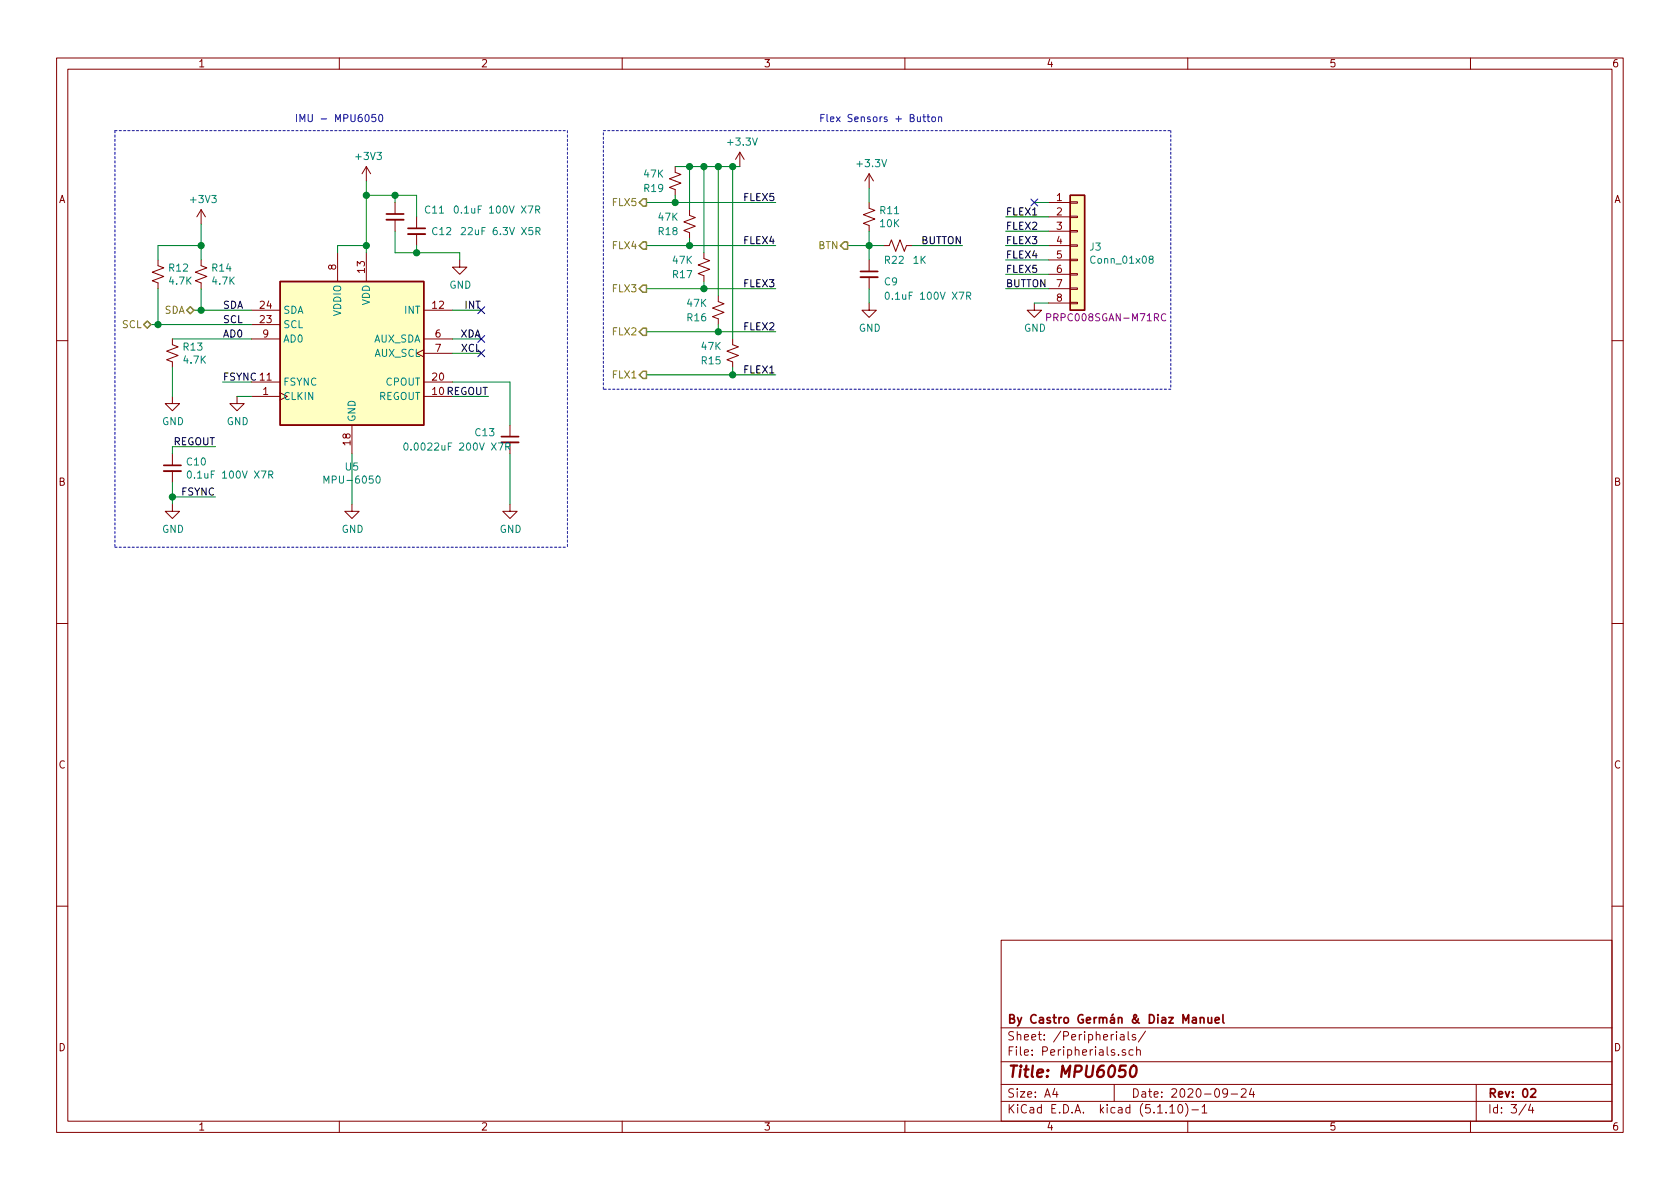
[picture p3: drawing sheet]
EESchema Schematic File Version 4
EELAYER 30 0
EELAYER END
$Descr A4 11693 8268
encoding utf-8
Sheet 3 4
Title "MPU6050"
Date "2020-09-24"
Rev "02"
Comp "By Castro Germán & Diaz Manuel"
Comment1 ""
Comment2 ""
Comment3 ""
Comment4 ""
$EndDescr
NoConn ~ 3350 2450
NoConn ~ 3350 2350
NoConn ~ 3350 2150
Wire Wire Line
	1200 3450 1500 3450
Wire Wire Line
	1200 3100 1500 3100
Text Label 1500 3450 2    50   ~ 0
FSYNC
Text Label 1500 3100 2    50   ~ 0
REGOUT
Wire Wire Line
	1200 3450 1200 3500
Connection ~ 1200 3450
Wire Wire Line
	1200 3350 1200 3450
Wire Wire Line
	1200 3100 1200 3150
$Comp
L power:GND #PWR09
U 1 1
P 1200 3500
F 0 "#PWR09" H 1200 3250 50  0001 C CNN
F 1 "GND" H 1205 3327 50  0000 C CNN
F 2 "" H 1200 3500 50  0001 C CNN
F 3 "" H 1200 3500 50  0001 C CNN
	1    1200 3500
	1    0    0    -1  
$EndComp
$Comp
L Device:C_Small C10
U 1 1
P 1200 3250
F 0 "C10" H 1292 3296 50  0000 L CNN
F 1 "0.1uF 100V X7R" H 1292 3205 50  0000 L CNN
F 2 "Capacitor_SMD:C_0603_1608Metric_Pad1.05x0.95mm_HandSolder" H 1200 3250 50  0001 C CNN
F 3 "https://static6.arrow.com/aropdfconversion/11ff84947bdbed6cecdb5e2db8d31166d37b9d20/grm188r72a104ka35.pdf" H 1200 3250 50  0001 C CNN
F 4 "06033C104KAT4A" H 1200 3250 50  0001 C CNN "*Digikey"
F 5 "GRM188R72A104KA35D" H 1200 3250 50  0001 C CNN "*Arrow"
	1    1200 3250
	1    0    0    -1  
$EndComp
$Comp
L Sensor_Motion:MPU-6050 U5
U 1 1
P 2450 2450
F 0 "U5" H 2450 1661 50  0000 C CNN
F 1 "MPU-6050" H 2450 1570 50  0000 C CNN
F 2 "Sensor_Motion:InvenSense_QFN-24_4x4mm_P0.5mm" H 2450 1650 50  0001 C CNN
F 3 "https://invensense.tdk.com/wp-content/uploads/2015/02/MPU-6000-Datasheet1.pdf" H 2450 2300 50  0001 C CNN
F 4 "1428-1007-1-ND" H 2450 2450 50  0001 C CNN "*Digikey"
F 5 "MPU-6050 (QUOTE)" H 2450 2450 50  0001 C CNN "*Arrow"
	1    2450 2450
	1    0    0    -1  
$EndComp
Wire Wire Line
	1200 2550 1200 2750
Wire Wire Line
	1200 2350 1750 2350
$Comp
L power:GND #PWR08
U 1 1
P 1200 2750
F 0 "#PWR08" H 1200 2500 50  0001 C CNN
F 1 "GND" H 1205 2577 50  0000 C CNN
F 2 "" H 1200 2750 50  0001 C CNN
F 3 "" H 1200 2750 50  0001 C CNN
	1    1200 2750
	1    0    0    -1  
$EndComp
$Comp
L Device:R_Small_US R13
U 1 1
P 1200 2450
F 0 "R13" H 1268 2496 50  0000 L CNN
F 1 "4.7K" H 1268 2405 50  0000 L CNN
F 2 "Resistor_SMD:R_0603_1608Metric_Pad1.05x0.95mm_HandSolder" H 1200 2450 50  0001 C CNN
F 3 "https://static6.arrow.com/aropdfconversion/bc77abbb940933dbec058fcb6d36cc6b880d3e09/rn73.pdf" H 1200 2450 50  0001 C CNN
F 4 "CR0603-FX-4701ELF" H 1200 2450 50  0001 C CNN "*Digikey"
F 5 "RN731JTTD4701B25" H 1200 2450 50  0001 C CNN "*Arrow"
	1    1200 2450
	1    0    0    -1  
$EndComp
Wire Wire Line
	1750 2750 1650 2750
$Comp
L power:GND #PWR011
U 1 1
P 1650 2750
F 0 "#PWR011" H 1650 2500 50  0001 C CNN
F 1 "GND" H 1655 2577 50  0000 C CNN
F 2 "" H 1650 2750 50  0001 C CNN
F 3 "" H 1650 2750 50  0001 C CNN
	1    1650 2750
	1    0    0    -1  
$EndComp
Wire Wire Line
	3150 2150 3350 2150
Text Label 3350 2150 2    50   ~ 0
INT
Wire Wire Line
	3350 2450 3150 2450
Wire Wire Line
	3150 2350 3350 2350
Text Label 3350 2450 2    50   ~ 0
XCL
Text Label 3350 2350 2    50   ~ 0
XDA
Connection ~ 1400 1700
Wire Wire Line
	1100 1800 1100 1700
Wire Wire Line
	1100 2250 1100 2000
Wire Wire Line
	1400 1800 1400 1700
Wire Wire Line
	1400 2150 1400 2000
Wire Wire Line
	1750 2150 1400 2150
$Comp
L Device:R_Small_US R12
U 1 1
P 1100 1900
F 0 "R12" H 1168 1946 50  0000 L CNN
F 1 "4.7K" H 1168 1855 50  0000 L CNN
F 2 "Resistor_SMD:R_0603_1608Metric_Pad1.05x0.95mm_HandSolder" H 1100 1900 50  0001 C CNN
F 3 "https://static6.arrow.com/aropdfconversion/bc77abbb940933dbec058fcb6d36cc6b880d3e09/rn73.pdf" H 1100 1900 50  0001 C CNN
F 4 "CR0603-FX-4701ELF" H 1100 1900 50  0001 C CNN "*Digikey"
F 5 "RN731JTTD4701B25" H 1100 1900 50  0001 C CNN "*Arrow"
	1    1100 1900
	1    0    0    -1  
$EndComp
$Comp
L Device:R_Small_US R14
U 1 1
P 1400 1900
F 0 "R14" H 1468 1946 50  0000 L CNN
F 1 "4.7K" H 1468 1855 50  0000 L CNN
F 2 "Resistor_SMD:R_0603_1608Metric_Pad1.05x0.95mm_HandSolder" H 1400 1900 50  0001 C CNN
F 3 "https://static6.arrow.com/aropdfconversion/bc77abbb940933dbec058fcb6d36cc6b880d3e09/rn73.pdf" H 1400 1900 50  0001 C CNN
F 4 "CR0603-FX-4701ELF" H 1400 1900 50  0001 C CNN "*Digikey"
F 5 "RN731JTTD4701B25" H 1400 1900 50  0001 C CNN "*Arrow"
	1    1400 1900
	1    0    0    -1  
$EndComp
Text Label 1550 2350 0    50   ~ 0
AD0
Text Label 1550 2250 0    50   ~ 0
SCL
Text Label 1550 2150 0    50   ~ 0
SDA
Wire Wire Line
	3150 2650 3550 2650
Text Label 3400 2750 2    50   ~ 0
REGOUT
Wire Wire Line
	3150 2750 3400 2750
Wire Wire Line
	1750 2650 1550 2650
Text Label 1550 2650 0    50   ~ 0
FSYNC
Wire Wire Line
	2550 1700 2550 1750
Connection ~ 2550 1700
Wire Wire Line
	2350 1700 2550 1700
Wire Wire Line
	2350 1750 2350 1700
$Comp
L Device:C_Small C?
U 1 1
P 2750 1500
AR Path="/5F4C4C76" Ref="C?"  Part="1" 
AR Path="/5F4501E0/5F4C4C76" Ref="C?"  Part="1" 
AR Path="/5F450ACB/5F4C4C76" Ref="C11"  Part="1" 
F 0 "C11" H 2950 1550 50  0000 L CNN
F 1 "0.1uF 100V X7R" H 3150 1550 50  0000 L CNN
F 2 "Capacitor_SMD:C_0603_1608Metric_Pad1.05x0.95mm_HandSolder" H 2750 1500 50  0001 C CNN
F 3 "https://static6.arrow.com/aropdfconversion/11ff84947bdbed6cecdb5e2db8d31166d37b9d20/grm188r72a104ka35.pdf" H 2750 1500 50  0001 C CNN
F 4 "06033C104KAT4A" H 2750 1500 50  0001 C CNN "*Digikey"
F 5 "GRM188R72A104KA35D" H 2750 1500 50  0001 C CNN "*Arrow"
	1    2750 1500
	1    0    0    -1  
$EndComp
$Comp
L Device:C_Small C?
U 1 1
P 2900 1600
AR Path="/5F4C4C70" Ref="C?"  Part="1" 
AR Path="/5F4501E0/5F4C4C70" Ref="C?"  Part="1" 
AR Path="/5F450ACB/5F4C4C70" Ref="C12"  Part="1" 
F 0 "C12" H 3000 1600 50  0000 L CNN
F 1 "22uF 6.3V X5R" H 3200 1600 50  0000 L CNN
F 2 "Capacitor_SMD:C_0603_1608Metric_Pad1.05x0.95mm_HandSolder" H 2900 1600 50  0001 C CNN
F 3 "https://static6.arrow.com/aropdfconversion/c523d1a354f6499a24517f7d97f0018db57c5966/grm187r60j226me15.pdf" H 2900 1600 50  0001 C CNN
F 4 "06036D226MAT2A" H 2900 1600 50  0001 C CNN "*Digikey"
F 5 "GRM187R60J226ME15D" H 2900 1600 50  0001 C CNN "*Arrow"
	1    2900 1600
	1    0    0    -1  
$EndComp
$Comp
L power:GND #PWR?
U 1 1
P 3200 1800
AR Path="/5F4C4C6A" Ref="#PWR?"  Part="1" 
AR Path="/5F4501E0/5F4C4C6A" Ref="#PWR?"  Part="1" 
AR Path="/5F450ACB/5F4C4C6A" Ref="#PWR014"  Part="1" 
F 0 "#PWR014" H 3200 1550 50  0001 C CNN
F 1 "GND" H 3205 1627 50  0000 C CNN
F 2 "" H 3200 1800 50  0001 C CNN
F 3 "" H 3200 1800 50  0001 C CNN
	1    3200 1800
	1    0    0    -1  
$EndComp
Wire Wire Line
	2750 1350 2550 1350
Wire Wire Line
	2550 1350 2550 1700
$Comp
L power:GND #PWR015
U 1 1
P 3550 3500
F 0 "#PWR015" H 3550 3250 50  0001 C CNN
F 1 "GND" H 3555 3327 50  0000 C CNN
F 2 "" H 3550 3500 50  0001 C CNN
F 3 "" H 3550 3500 50  0001 C CNN
	1    3550 3500
	1    0    0    -1  
$EndComp
Wire Wire Line
	2450 3150 2450 3500
$Comp
L power:GND #PWR012
U 1 1
P 2450 3500
F 0 "#PWR012" H 2450 3250 50  0001 C CNN
F 1 "GND" H 2455 3327 50  0000 C CNN
F 2 "" H 2450 3500 50  0001 C CNN
F 3 "" H 2450 3500 50  0001 C CNN
	1    2450 3500
	1    0    0    -1  
$EndComp
Wire Wire Line
	2550 1250 2550 1350
Connection ~ 2550 1350
Wire Wire Line
	1400 1550 1400 1700
Text HLabel 1350 2150 0    50   BiDi ~ 0
SDA
Text HLabel 1050 2250 0    50   BiDi ~ 0
SCL
$Comp
L power:+3V3 #PWR010
U 1 1
P 1400 1550
F 0 "#PWR010" H 1400 1400 50  0001 C CNN
F 1 "+3V3" H 1415 1723 50  0000 C CNN
F 2 "" H 1400 1550 50  0001 C CNN
F 3 "" H 1400 1550 50  0001 C CNN
	1    1400 1550
	1    0    0    -1  
$EndComp
$Comp
L power:+3V3 #PWR013
U 1 1
P 2550 1250
F 0 "#PWR013" H 2550 1100 50  0001 C CNN
F 1 "+3V3" H 2565 1423 50  0000 C CNN
F 2 "" H 2550 1250 50  0001 C CNN
F 3 "" H 2550 1250 50  0001 C CNN
	1    2550 1250
	1    0    0    -1  
$EndComp
Wire Notes Line
	3950 900  3950 3800
Text Notes 2050 850  0    50   ~ 0
IMU - MPU6050\n
Text Notes 5700 850  0    50   ~ 0
Flex Sensors + Button
$Comp
L Device:C_Small C9
U 1 1
P 6050 1900
F 0 "C9" H 6150 1850 50  0000 L CNN
F 1 "0.1uF 100V X7R" H 6150 1750 50  0000 L CNN
F 2 "Capacitor_SMD:C_0603_1608Metric_Pad1.05x0.95mm_HandSolder" H 6050 1900 50  0001 C CNN
F 3 "https://static6.arrow.com/aropdfconversion/11ff84947bdbed6cecdb5e2db8d31166d37b9d20/grm188r72a104ka35.pdf" H 6050 1900 50  0001 C CNN
F 4 "0603YC104K4T2A" H 6050 1900 50  0001 C CNN "*Digikey"
F 5 "GRM188R72A104KA35D" H 6050 1900 50  0001 C CNN "*Arrow"
	1    6050 1900
	1    0    0    -1  
$EndComp
$Comp
L power:GND #PWR031
U 1 1
P 6050 2100
F 0 "#PWR031" H 6050 1850 50  0001 C CNN
F 1 "GND" H 6055 1927 50  0000 C CNN
F 2 "" H 6050 2100 50  0001 C CNN
F 3 "" H 6050 2100 50  0001 C CNN
	1    6050 2100
	1    0    0    -1  
$EndComp
Wire Wire Line
	6050 2000 6050 2100
Wire Wire Line
	6050 1300 6050 1400
$Comp
L power:+3.3V #PWR030
U 1 1
P 6050 1300
F 0 "#PWR030" H 6050 1150 50  0001 C CNN
F 1 "+3.3V" H 6065 1473 50  0000 C CNN
F 2 "" H 6050 1300 50  0001 C CNN
F 3 "" H 6050 1300 50  0001 C CNN
	1    6050 1300
	1    0    0    -1  
$EndComp
$Comp
L Device:R_Small_US R11
U 1 1
P 6050 1500
F 0 "R11" H 6118 1546 50  0000 L CNN
F 1 "10K" H 6118 1455 50  0000 L CNN
F 2 "Resistor_SMD:R_0603_1608Metric_Pad1.05x0.95mm_HandSolder" H 6050 1500 50  0001 C CNN
F 3 "https://static6.arrow.com/aropdfconversion/662263d61145c0a53f06cbe0deb101d367377ab5/rn73r.pdf" H 6050 1500 50  0001 C CNN
F 4 "CR0603-FX-1002ELF" H 6050 1500 50  0001 C CNN "*Digikey"
F 5 "RN73R1JTTD1002B25" H 6050 1500 50  0001 C CNN "*Arrow"
	1    6050 1500
	1    0    0    -1  
$EndComp
Wire Wire Line
	6050 1700 6050 1800
Connection ~ 6050 1700
Wire Wire Line
	6050 1600 6050 1700
Wire Wire Line
	1100 1700 1400 1700
Wire Wire Line
	1100 2250 1750 2250
Wire Wire Line
	3200 1750 3200 1800
Wire Notes Line
	800  900  3950 900 
Wire Notes Line
	800  3800 3950 3800
Text HLabel 5900 1700 0    50   Output ~ 0
BTN
Wire Wire Line
	6050 1700 5900 1700
Text HLabel 4500 2600 0    50   Output ~ 0
FLX1
$Comp
L Device:R_Small_US R15
U 1 1
P 5100 2450
F 0 "R15" H 4950 2400 50  0000 C CNN
F 1 "47K" H 4950 2500 50  0000 C CNN
F 2 "Resistor_SMD:R_0603_1608Metric_Pad1.05x0.95mm_HandSolder" H 5100 2450 50  0001 C CNN
F 3 "https://static6.arrow.com/aropdfconversion/662263d61145c0a53f06cbe0deb101d367377ab5/rn73r.pdf" H 5100 2450 50  0001 C CNN
F 4 "CR0603-FX-1001ELF" H 5100 2450 50  0001 C CNN "*Digikey"
F 5 "RN73R1JTTD4702B25" H 5100 2450 50  0001 C CNN "*Arrow"
	1    5100 2450
	1    0    0    -1  
$EndComp
Text HLabel 4500 2300 0    50   Output ~ 0
FLX2
$Comp
L Device:R_Small_US R16
U 1 1
P 5000 2150
F 0 "R16" H 4850 2100 50  0000 C CNN
F 1 "47K" H 4850 2200 50  0000 C CNN
F 2 "Resistor_SMD:R_0603_1608Metric_Pad1.05x0.95mm_HandSolder" H 5000 2150 50  0001 C CNN
F 3 "https://static6.arrow.com/aropdfconversion/662263d61145c0a53f06cbe0deb101d367377ab5/rn73r.pdf" H 5000 2150 50  0001 C CNN
F 4 "CR0603-FX-1001ELF" H 5000 2150 50  0001 C CNN "*Digikey"
F 5 "RN73R1JTTD4702B25" H 5000 2150 50  0001 C CNN "*Arrow"
	1    5000 2150
	1    0    0    -1  
$EndComp
Text HLabel 4500 2000 0    50   Output ~ 0
FLX3
$Comp
L Device:R_Small_US R17
U 1 1
P 4900 1850
F 0 "R17" H 4750 1800 50  0000 C CNN
F 1 "47K" H 4750 1900 50  0000 C CNN
F 2 "Resistor_SMD:R_0603_1608Metric_Pad1.05x0.95mm_HandSolder" H 4900 1850 50  0001 C CNN
F 3 "https://static6.arrow.com/aropdfconversion/662263d61145c0a53f06cbe0deb101d367377ab5/rn73r.pdf" H 4900 1850 50  0001 C CNN
F 4 "CR0603-FX-1001ELF" H 4900 1850 50  0001 C CNN "*Digikey"
F 5 "RN73R1JTTD4702B25" H 4900 1850 50  0001 C CNN "*Arrow"
	1    4900 1850
	1    0    0    -1  
$EndComp
Text HLabel 4500 1700 0    50   Output ~ 0
FLX4
$Comp
L Device:R_Small_US R18
U 1 1
P 4800 1550
F 0 "R18" H 4650 1500 50  0000 C CNN
F 1 "47K" H 4650 1600 50  0000 C CNN
F 2 "Resistor_SMD:R_0603_1608Metric_Pad1.05x0.95mm_HandSolder" H 4800 1550 50  0001 C CNN
F 3 "https://static6.arrow.com/aropdfconversion/662263d61145c0a53f06cbe0deb101d367377ab5/rn73r.pdf" H 4800 1550 50  0001 C CNN
F 4 "CR0603-FX-1001ELF" H 4800 1550 50  0001 C CNN "*Digikey"
F 5 "RN73R1JTTD4702B25" H 4800 1550 50  0001 C CNN "*Arrow"
	1    4800 1550
	1    0    0    -1  
$EndComp
Text HLabel 4500 1400 0    50   Output ~ 0
FLX5
$Comp
L Device:R_Small_US R19
U 1 1
P 4700 1250
F 0 "R19" H 4550 1200 50  0000 C CNN
F 1 "47K" H 4550 1300 50  0000 C CNN
F 2 "Resistor_SMD:R_0603_1608Metric_Pad1.05x0.95mm_HandSolder" H 4700 1250 50  0001 C CNN
F 3 "https://static6.arrow.com/aropdfconversion/662263d61145c0a53f06cbe0deb101d367377ab5/rn73r.pdf" H 4700 1250 50  0001 C CNN
F 4 "CR0603-FX-1001ELF" H 4700 1250 50  0001 C CNN "*Digikey"
F 5 "RN73R1JTTD4702B25" H 4700 1250 50  0001 C CNN "*Arrow"
	1    4700 1250
	1    0    0    -1  
$EndComp
$Comp
L Device:C_Small C13
U 1 1
P 3550 3050
F 0 "C13" H 3300 3100 50  0000 L CNN
F 1 "0.0022uF 200V X7R" H 2800 3000 50  0000 L CNN
F 2 "Capacitor_SMD:C_0603_1608Metric_Pad1.05x0.95mm_HandSolder" H 3550 3050 50  0001 C CNN
F 3 "https://static6.arrow.com/aropdfconversion/242178f0aecc5c9cbdfbc9a722c8bf8d331b61f/grm188r72d222kw07.pdf" H 3550 3050 50  0001 C CNN
F 4 "06035C222KAT2A" H 3550 3050 50  0001 C CNN "*Digikey"
F 5 "GRM188R72D222KW07D" H 3550 3050 50  0001 C CNN "*Arrow"
	1    3550 3050
	1    0    0    -1  
$EndComp
Wire Wire Line
	3550 3150 3550 3500
Wire Wire Line
	3550 2650 3550 2950
Text Label 5400 2600 2    50   ~ 0
FLEX1
Text Label 5400 2300 2    50   ~ 0
FLEX2
Text Label 5400 2000 2    50   ~ 0
FLEX3
Text Label 5400 1700 2    50   ~ 0
FLEX4
Text Label 5400 1400 2    50   ~ 0
FLEX5
Text Label 6700 1700 2    50   ~ 0
BUTTON
$Comp
L power:+3.3V #PWR05
U 1 1
P 5150 1150
F 0 "#PWR05" H 5150 1000 50  0001 C CNN
F 1 "+3.3V" H 5165 1323 50  0000 C CNN
F 2 "" H 5150 1150 50  0001 C CNN
F 3 "" H 5150 1150 50  0001 C CNN
	1    5150 1150
	1    0    0    -1  
$EndComp
Wire Wire Line
	4500 1400 4700 1400
Wire Wire Line
	4500 1700 4800 1700
Wire Wire Line
	4500 2000 4900 2000
Wire Wire Line
	4500 2300 5000 2300
Wire Wire Line
	4500 2600 5100 2600
Wire Wire Line
	5150 1150 5100 1150
Wire Wire Line
	4700 1350 4700 1400
Connection ~ 4700 1400
Wire Wire Line
	4700 1400 5400 1400
Wire Wire Line
	4800 1150 4800 1450
Connection ~ 4800 1150
Wire Wire Line
	4800 1150 4700 1150
Wire Wire Line
	4800 1650 4800 1700
Connection ~ 4800 1700
Wire Wire Line
	4800 1700 5400 1700
Wire Wire Line
	4900 1750 4900 1150
Connection ~ 4900 1150
Wire Wire Line
	4900 1150 4800 1150
Wire Wire Line
	4900 1950 4900 2000
Connection ~ 4900 2000
Wire Wire Line
	4900 2000 5400 2000
Wire Wire Line
	5000 2050 5000 1150
Connection ~ 5000 1150
Wire Wire Line
	5000 1150 4900 1150
Wire Wire Line
	5100 2350 5100 1150
Connection ~ 5100 1150
Wire Wire Line
	5100 1150 5000 1150
Wire Wire Line
	5000 2250 5000 2300
Connection ~ 5000 2300
Wire Wire Line
	5000 2300 5400 2300
Wire Wire Line
	5100 2550 5100 2600
Connection ~ 5100 2600
Wire Wire Line
	5100 2600 5400 2600
$Comp
L Device:R_Small_US R22
U 1 1
P 6250 1700
F 0 "R22" V 6350 1600 50  0000 L CNN
F 1 "1K" V 6350 1800 50  0000 L CNN
F 2 "Resistor_SMD:R_0603_1608Metric_Pad1.05x0.95mm_HandSolder" H 6250 1700 50  0001 C CNN
F 3 "https://static6.arrow.com/aropdfconversion/bc77abbb940933dbec058fcb6d36cc6b880d3e09/rn73.pdf" H 6250 1700 50  0001 C CNN
F 4 "CR0603-FX-1001ELF" H 6250 1700 50  0001 C CNN "*Digikey"
F 5 "RN731JTTD1001B25" H 6250 1700 50  0001 C CNN "*Arrow"
	1    6250 1700
	0    1    1    0   
$EndComp
Wire Wire Line
	6350 1700 6700 1700
Wire Wire Line
	6150 1700 6050 1700
NoConn ~ 7200 1400
Text Label 7000 2000 0    50   ~ 0
BUTTON
Text Label 7000 1500 0    50   ~ 0
FLEX1
Text Label 7000 1900 0    50   ~ 0
FLEX5
Text Label 7000 1600 0    50   ~ 0
FLEX2
Text Label 7000 1800 0    50   ~ 0
FLEX4
Text Label 7000 1700 0    50   ~ 0
FLEX3
Wire Wire Line
	7200 2100 7300 2100
Wire Wire Line
	7300 2000 7000 2000
Wire Wire Line
	7000 1900 7300 1900
Wire Wire Line
	7300 1800 7000 1800
Wire Wire Line
	7000 1700 7300 1700
Wire Wire Line
	7300 1600 7000 1600
Wire Wire Line
	7000 1500 7300 1500
Wire Wire Line
	7200 1400 7300 1400
$Comp
L power:GND #PWR0104
U 1 1
P 7200 2100
F 0 "#PWR0104" H 7200 1850 50  0001 C CNN
F 1 "GND" H 7205 1927 50  0000 C CNN
F 2 "" H 7200 2100 50  0001 C CNN
F 3 "" H 7200 2100 50  0001 C CNN
	1    7200 2100
	1    0    0    -1  
$EndComp
$Comp
L Connector_Generic:Conn_01x08 J3
U 1 1
P 7500 1700
F 0 "J3" H 7580 1692 50  0000 L CNN
F 1 "Conn_01x08" H 7580 1601 50  0000 L CNN
F 2 "Connector_PinHeader_2.54mm:PinHeader_1x08_P2.54mm_Horizontal" H 7500 1700 50  0001 C CNN
F 3 "https://media.digikey.com/PDF/Data%20Sheets/Sullins%20PDFs/x%20RxCxxxSxxN-M71RC_%2011637-B.pdf" H 7500 1700 50  0001 C CNN
F 4 "PRPC008SGAN-M71RC" H 7700 1200 50  0000 C CNN "*Digikey"
	1    7500 1700
	1    0    0    -1  
$EndComp
Wire Wire Line
	1400 2150 1350 2150
Connection ~ 1400 2150
Wire Wire Line
	1100 2250 1050 2250
Connection ~ 1100 2250
Wire Wire Line
	2750 1750 2900 1750
Wire Wire Line
	2750 1350 2750 1400
Wire Wire Line
	2750 1600 2750 1750
Wire Wire Line
	2750 1350 2900 1350
Wire Wire Line
	2900 1350 2900 1500
Wire Wire Line
	2900 1700 2900 1750
Connection ~ 2750 1350
Connection ~ 2900 1750
Wire Wire Line
	2900 1750 3200 1750
Wire Notes Line
	4200 900  8150 900 
Wire Notes Line
	8150 900  8150 2700
Wire Notes Line
	8150 2700 4200 2700
Wire Notes Line
	4200 2700 4200 900 
Wire Notes Line
	800  900  800  3800
$EndSCHEMATC
